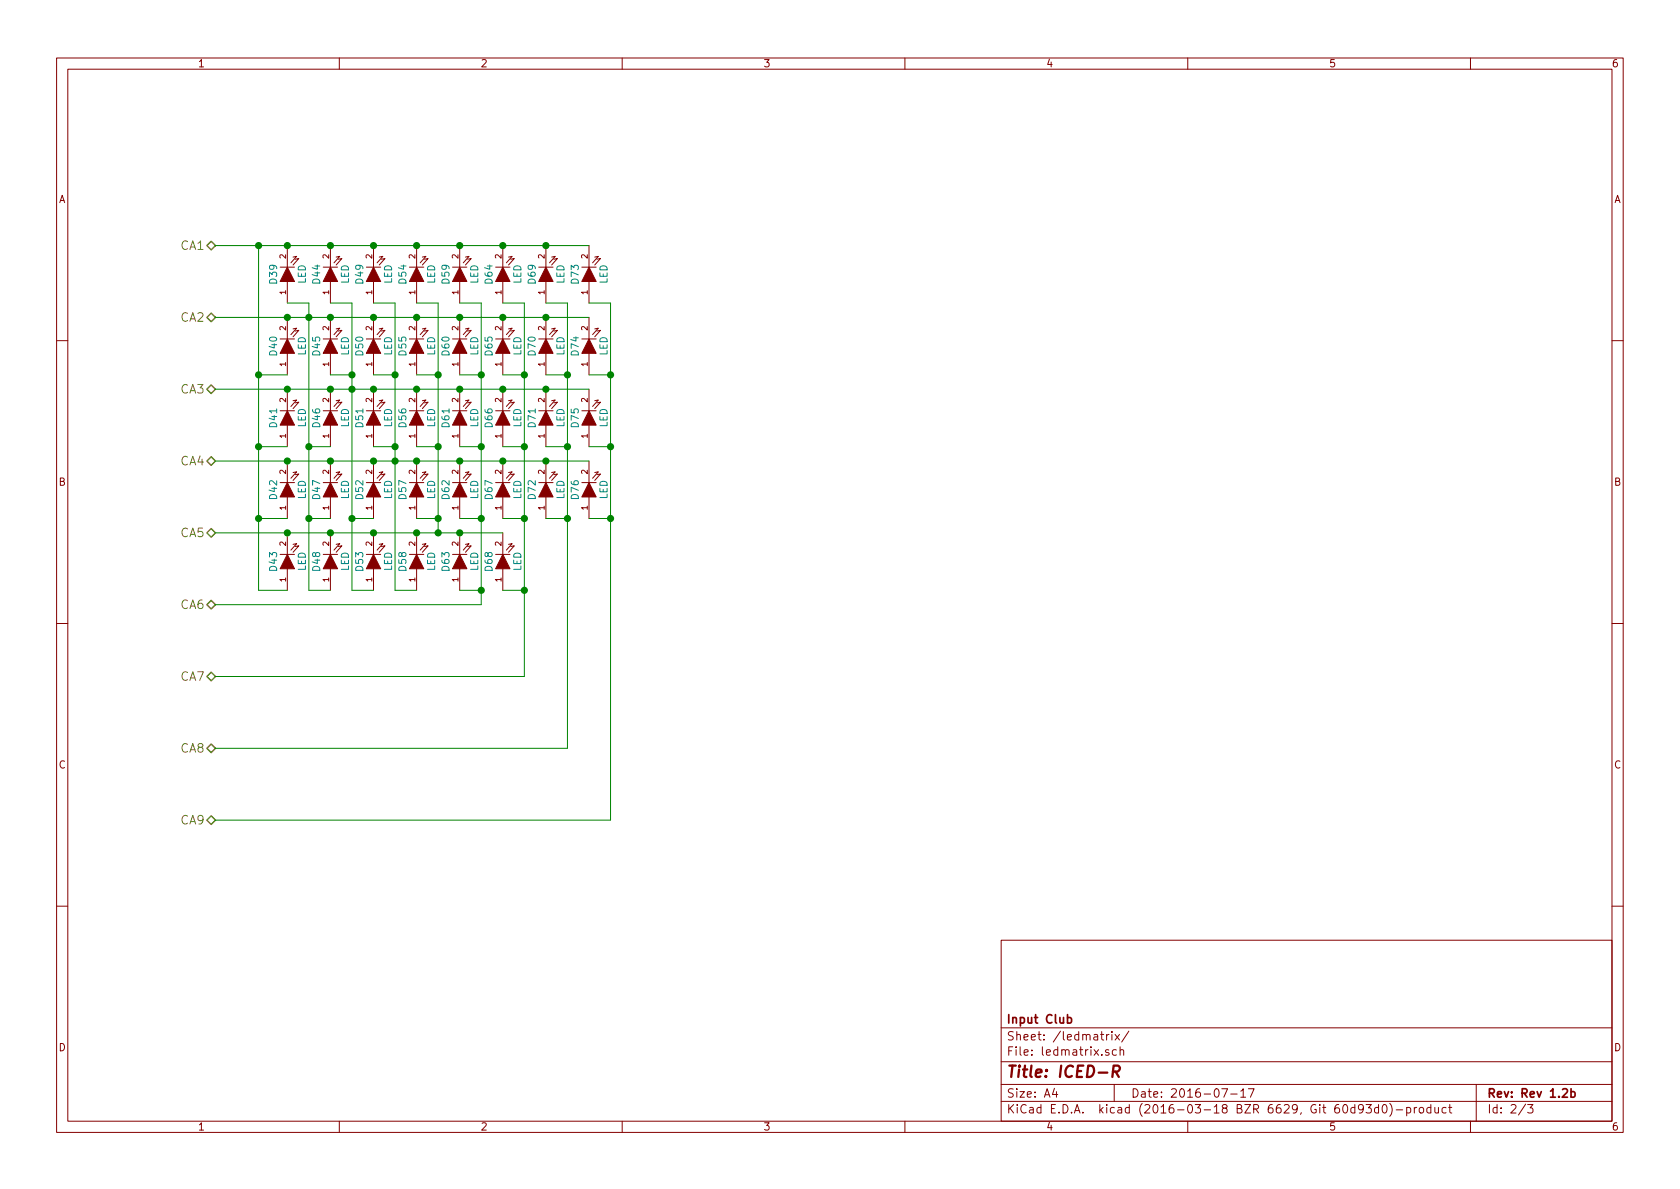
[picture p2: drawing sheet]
EESchema Schematic File Version 2
LIBS:ICEDRight
LIBS:ICEDRight-cache
EELAYER 25 0
EELAYER END
$Descr A4 11693 8268
encoding utf-8
Sheet 2 3
Title "ICED-R"
Date "2016-07-17"
Rev "Rev 1.2b"
Comp "Input Club"
Comment1 ""
Comment2 ""
Comment3 ""
Comment4 ""
$EndDescr
Text HLabel 1500 1700 0    60   BiDi ~ 0
CA1
Text HLabel 1500 2200 0    60   BiDi ~ 0
CA2
Text HLabel 1500 2700 0    60   BiDi ~ 0
CA3
Text HLabel 1500 3200 0    60   BiDi ~ 0
CA4
Text HLabel 1500 3700 0    60   BiDi ~ 0
CA5
Text HLabel 1500 4200 0    60   BiDi ~ 0
CA6
Text HLabel 1500 4700 0    60   BiDi ~ 0
CA7
Text HLabel 1500 5200 0    60   BiDi ~ 0
CA8
Text HLabel 1500 5700 0    60   BiDi ~ 0
CA9
$Comp
L LED D39
U 1 1
P 2000 1900
F 0 "D39" H 2000 2000 50  0000 C CNN
F 1 "LED" H 2000 1800 50  0000 C CNN
F 2 "prettylib:INSW_LEDS_REG" H 2000 1900 60  0001 C CNN
F 3 "" H 2000 1900 60  0000 C CNN
	1    2000 1900
	0    -1   -1   0   
$EndComp
$Comp
L LED D44
U 1 1
P 2300 1900
F 0 "D44" H 2300 2000 50  0000 C CNN
F 1 "LED" H 2300 1800 50  0000 C CNN
F 2 "prettylib:INSW_LEDS_REG" H 2300 1900 60  0001 C CNN
F 3 "" H 2300 1900 60  0000 C CNN
	1    2300 1900
	0    -1   -1   0   
$EndComp
$Comp
L LED D49
U 1 1
P 2600 1900
F 0 "D49" H 2600 2000 50  0000 C CNN
F 1 "LED" H 2600 1800 50  0000 C CNN
F 2 "prettylib:INSW_LEDS_REG" H 2600 1900 60  0001 C CNN
F 3 "" H 2600 1900 60  0000 C CNN
	1    2600 1900
	0    -1   -1   0   
$EndComp
$Comp
L LED D54
U 1 1
P 2900 1900
F 0 "D54" H 2900 2000 50  0000 C CNN
F 1 "LED" H 2900 1800 50  0000 C CNN
F 2 "prettylib:INSW_LEDS_REG" H 2900 1900 60  0001 C CNN
F 3 "" H 2900 1900 60  0000 C CNN
	1    2900 1900
	0    -1   -1   0   
$EndComp
$Comp
L LED D59
U 1 1
P 3200 1900
F 0 "D59" H 3200 2000 50  0000 C CNN
F 1 "LED" H 3200 1800 50  0000 C CNN
F 2 "prettylib:INSW_LEDS_REG" H 3200 1900 60  0001 C CNN
F 3 "" H 3200 1900 60  0000 C CNN
	1    3200 1900
	0    -1   -1   0   
$EndComp
$Comp
L LED D64
U 1 1
P 3500 1900
F 0 "D64" H 3500 2000 50  0000 C CNN
F 1 "LED" H 3500 1800 50  0000 C CNN
F 2 "prettylib:INSW_LEDS_REG" H 3500 1900 60  0001 C CNN
F 3 "" H 3500 1900 60  0000 C CNN
	1    3500 1900
	0    -1   -1   0   
$EndComp
$Comp
L LED D69
U 1 1
P 3800 1900
F 0 "D69" H 3800 2000 50  0000 C CNN
F 1 "LED" H 3800 1800 50  0000 C CNN
F 2 "prettylib:INSW_LEDS_REG" H 3800 1900 60  0001 C CNN
F 3 "" H 3800 1900 60  0000 C CNN
	1    3800 1900
	0    -1   -1   0   
$EndComp
$Comp
L LED D73
U 1 1
P 4100 1900
F 0 "D73" H 4100 2000 50  0000 C CNN
F 1 "LED" H 4100 1800 50  0000 C CNN
F 2 "prettylib:INSW_LEDS_REG" H 4100 1900 60  0001 C CNN
F 3 "" H 4100 1900 60  0000 C CNN
	1    4100 1900
	0    -1   -1   0   
$EndComp
$Comp
L LED D40
U 1 1
P 2000 2400
F 0 "D40" H 2000 2500 50  0000 C CNN
F 1 "LED" H 2000 2300 50  0000 C CNN
F 2 "prettylib:INSW_LEDS_REG" H 2000 2400 60  0001 C CNN
F 3 "" H 2000 2400 60  0000 C CNN
	1    2000 2400
	0    -1   -1   0   
$EndComp
$Comp
L LED D45
U 1 1
P 2300 2400
F 0 "D45" H 2300 2500 50  0000 C CNN
F 1 "LED" H 2300 2300 50  0000 C CNN
F 2 "prettylib:INSW_LEDS_REG" H 2300 2400 60  0001 C CNN
F 3 "" H 2300 2400 60  0000 C CNN
	1    2300 2400
	0    -1   -1   0   
$EndComp
$Comp
L LED D50
U 1 1
P 2600 2400
F 0 "D50" H 2600 2500 50  0000 C CNN
F 1 "LED" H 2600 2300 50  0000 C CNN
F 2 "prettylib:INSW_LEDS_REG" H 2600 2400 60  0001 C CNN
F 3 "" H 2600 2400 60  0000 C CNN
	1    2600 2400
	0    -1   -1   0   
$EndComp
$Comp
L LED D55
U 1 1
P 2900 2400
F 0 "D55" H 2900 2500 50  0000 C CNN
F 1 "LED" H 2900 2300 50  0000 C CNN
F 2 "prettylib:INSW_LEDS_REG" H 2900 2400 60  0001 C CNN
F 3 "" H 2900 2400 60  0000 C CNN
	1    2900 2400
	0    -1   -1   0   
$EndComp
$Comp
L LED D60
U 1 1
P 3200 2400
F 0 "D60" H 3200 2500 50  0000 C CNN
F 1 "LED" H 3200 2300 50  0000 C CNN
F 2 "prettylib:INSW_LEDS_REG" H 3200 2400 60  0001 C CNN
F 3 "" H 3200 2400 60  0000 C CNN
	1    3200 2400
	0    -1   -1   0   
$EndComp
$Comp
L LED D65
U 1 1
P 3500 2400
F 0 "D65" H 3500 2500 50  0000 C CNN
F 1 "LED" H 3500 2300 50  0000 C CNN
F 2 "prettylib:INSW_LEDS_REG" H 3500 2400 60  0001 C CNN
F 3 "" H 3500 2400 60  0000 C CNN
	1    3500 2400
	0    -1   -1   0   
$EndComp
$Comp
L LED D70
U 1 1
P 3800 2400
F 0 "D70" H 3800 2500 50  0000 C CNN
F 1 "LED" H 3800 2300 50  0000 C CNN
F 2 "prettylib:INSW_LEDS_REG" H 3800 2400 60  0001 C CNN
F 3 "" H 3800 2400 60  0000 C CNN
	1    3800 2400
	0    -1   -1   0   
$EndComp
$Comp
L LED D74
U 1 1
P 4100 2400
F 0 "D74" H 4100 2500 50  0000 C CNN
F 1 "LED" H 4100 2300 50  0000 C CNN
F 2 "prettylib:INSW_LEDS_REG" H 4100 2400 60  0001 C CNN
F 3 "" H 4100 2400 60  0000 C CNN
	1    4100 2400
	0    -1   -1   0   
$EndComp
$Comp
L LED D41
U 1 1
P 2000 2900
F 0 "D41" H 2000 3000 50  0000 C CNN
F 1 "LED" H 2000 2800 50  0000 C CNN
F 2 "prettylib:INSW_LEDS_REG" H 2000 2900 60  0001 C CNN
F 3 "" H 2000 2900 60  0000 C CNN
	1    2000 2900
	0    -1   -1   0   
$EndComp
$Comp
L LED D46
U 1 1
P 2300 2900
F 0 "D46" H 2300 3000 50  0000 C CNN
F 1 "LED" H 2300 2800 50  0000 C CNN
F 2 "prettylib:INSW_LEDS_REG" H 2300 2900 60  0001 C CNN
F 3 "" H 2300 2900 60  0000 C CNN
	1    2300 2900
	0    -1   -1   0   
$EndComp
$Comp
L LED D51
U 1 1
P 2600 2900
F 0 "D51" H 2600 3000 50  0000 C CNN
F 1 "LED" H 2600 2800 50  0000 C CNN
F 2 "prettylib:INSW_LEDS_REG" H 2600 2900 60  0001 C CNN
F 3 "" H 2600 2900 60  0000 C CNN
	1    2600 2900
	0    -1   -1   0   
$EndComp
$Comp
L LED D56
U 1 1
P 2900 2900
F 0 "D56" H 2900 3000 50  0000 C CNN
F 1 "LED" H 2900 2800 50  0000 C CNN
F 2 "prettylib:INSW_LEDS_REG" H 2900 2900 60  0001 C CNN
F 3 "" H 2900 2900 60  0000 C CNN
	1    2900 2900
	0    -1   -1   0   
$EndComp
$Comp
L LED D61
U 1 1
P 3200 2900
F 0 "D61" H 3200 3000 50  0000 C CNN
F 1 "LED" H 3200 2800 50  0000 C CNN
F 2 "prettylib:INSW_LEDS_REG" H 3200 2900 60  0001 C CNN
F 3 "" H 3200 2900 60  0000 C CNN
	1    3200 2900
	0    -1   -1   0   
$EndComp
$Comp
L LED D66
U 1 1
P 3500 2900
F 0 "D66" H 3500 3000 50  0000 C CNN
F 1 "LED" H 3500 2800 50  0000 C CNN
F 2 "prettylib:INSW_LEDS_REG" H 3500 2900 60  0001 C CNN
F 3 "" H 3500 2900 60  0000 C CNN
	1    3500 2900
	0    -1   -1   0   
$EndComp
$Comp
L LED D71
U 1 1
P 3800 2900
F 0 "D71" H 3800 3000 50  0000 C CNN
F 1 "LED" H 3800 2800 50  0000 C CNN
F 2 "prettylib:INSW_LEDS_REG" H 3800 2900 60  0001 C CNN
F 3 "" H 3800 2900 60  0000 C CNN
	1    3800 2900
	0    -1   -1   0   
$EndComp
$Comp
L LED D75
U 1 1
P 4100 2900
F 0 "D75" H 4100 3000 50  0000 C CNN
F 1 "LED" H 4100 2800 50  0000 C CNN
F 2 "prettylib:INSW_LEDS_REG" H 4100 2900 60  0001 C CNN
F 3 "" H 4100 2900 60  0000 C CNN
	1    4100 2900
	0    -1   -1   0   
$EndComp
$Comp
L LED D42
U 1 1
P 2000 3400
F 0 "D42" H 2000 3500 50  0000 C CNN
F 1 "LED" H 2000 3300 50  0000 C CNN
F 2 "prettylib:INSW_LEDS_REG" H 2000 3400 60  0001 C CNN
F 3 "" H 2000 3400 60  0000 C CNN
	1    2000 3400
	0    -1   -1   0   
$EndComp
$Comp
L LED D47
U 1 1
P 2300 3400
F 0 "D47" H 2300 3500 50  0000 C CNN
F 1 "LED" H 2300 3300 50  0000 C CNN
F 2 "prettylib:INSW_LEDS_REG" H 2300 3400 60  0001 C CNN
F 3 "" H 2300 3400 60  0000 C CNN
	1    2300 3400
	0    -1   -1   0   
$EndComp
$Comp
L LED D52
U 1 1
P 2600 3400
F 0 "D52" H 2600 3500 50  0000 C CNN
F 1 "LED" H 2600 3300 50  0000 C CNN
F 2 "prettylib:INSW_LEDS_REG" H 2600 3400 60  0001 C CNN
F 3 "" H 2600 3400 60  0000 C CNN
	1    2600 3400
	0    -1   -1   0   
$EndComp
$Comp
L LED D57
U 1 1
P 2900 3400
F 0 "D57" H 2900 3500 50  0000 C CNN
F 1 "LED" H 2900 3300 50  0000 C CNN
F 2 "prettylib:INSW_LEDS_REG" H 2900 3400 60  0001 C CNN
F 3 "" H 2900 3400 60  0000 C CNN
	1    2900 3400
	0    -1   -1   0   
$EndComp
$Comp
L LED D62
U 1 1
P 3200 3400
F 0 "D62" H 3200 3500 50  0000 C CNN
F 1 "LED" H 3200 3300 50  0000 C CNN
F 2 "prettylib:INSW_LEDS_REG" H 3200 3400 60  0001 C CNN
F 3 "" H 3200 3400 60  0000 C CNN
	1    3200 3400
	0    -1   -1   0   
$EndComp
$Comp
L LED D67
U 1 1
P 3500 3400
F 0 "D67" H 3500 3500 50  0000 C CNN
F 1 "LED" H 3500 3300 50  0000 C CNN
F 2 "prettylib:INSW_LEDS_REG" H 3500 3400 60  0001 C CNN
F 3 "" H 3500 3400 60  0000 C CNN
	1    3500 3400
	0    -1   -1   0   
$EndComp
$Comp
L LED D72
U 1 1
P 3800 3400
F 0 "D72" H 3800 3500 50  0000 C CNN
F 1 "LED" H 3800 3300 50  0000 C CNN
F 2 "prettylib:INSW_LEDS_REG" H 3800 3400 60  0001 C CNN
F 3 "" H 3800 3400 60  0000 C CNN
	1    3800 3400
	0    -1   -1   0   
$EndComp
$Comp
L LED D76
U 1 1
P 4100 3400
F 0 "D76" H 4100 3500 50  0000 C CNN
F 1 "LED" H 4100 3300 50  0000 C CNN
F 2 "prettylib:INSW_LEDS_REG" H 4100 3400 60  0001 C CNN
F 3 "" H 4100 3400 60  0000 C CNN
	1    4100 3400
	0    -1   -1   0   
$EndComp
$Comp
L LED D43
U 1 1
P 2000 3900
F 0 "D43" H 2000 4000 50  0000 C CNN
F 1 "LED" H 2000 3800 50  0000 C CNN
F 2 "prettylib:INSW_LEDS_REG" H 2000 3900 60  0001 C CNN
F 3 "" H 2000 3900 60  0000 C CNN
	1    2000 3900
	0    -1   -1   0   
$EndComp
$Comp
L LED D48
U 1 1
P 2300 3900
F 0 "D48" H 2300 4000 50  0000 C CNN
F 1 "LED" H 2300 3800 50  0000 C CNN
F 2 "prettylib:INSW_LEDS_REG" H 2300 3900 60  0001 C CNN
F 3 "" H 2300 3900 60  0000 C CNN
	1    2300 3900
	0    -1   -1   0   
$EndComp
$Comp
L LED D53
U 1 1
P 2600 3900
F 0 "D53" H 2600 4000 50  0000 C CNN
F 1 "LED" H 2600 3800 50  0000 C CNN
F 2 "prettylib:INSW_LEDS_REG" H 2600 3900 60  0001 C CNN
F 3 "" H 2600 3900 60  0000 C CNN
	1    2600 3900
	0    -1   -1   0   
$EndComp
$Comp
L LED D58
U 1 1
P 2900 3900
F 0 "D58" H 2900 4000 50  0000 C CNN
F 1 "LED" H 2900 3800 50  0000 C CNN
F 2 "prettylib:INSW_LEDS_REG" H 2900 3900 60  0001 C CNN
F 3 "" H 2900 3900 60  0000 C CNN
	1    2900 3900
	0    -1   -1   0   
$EndComp
$Comp
L LED D63
U 1 1
P 3200 3900
F 0 "D63" H 3200 4000 50  0000 C CNN
F 1 "LED" H 3200 3800 50  0000 C CNN
F 2 "prettylib:INSW_LEDS_REG" H 3200 3900 60  0001 C CNN
F 3 "" H 3200 3900 60  0000 C CNN
	1    3200 3900
	0    -1   -1   0   
$EndComp
$Comp
L LED D68
U 1 1
P 3500 3900
F 0 "D68" H 3500 4000 50  0000 C CNN
F 1 "LED" H 3500 3800 50  0000 C CNN
F 2 "prettylib:INSW_LEDS_REG" H 3500 3900 60  0001 C CNN
F 3 "" H 3500 3900 60  0000 C CNN
	1    3500 3900
	0    -1   -1   0   
$EndComp
Wire Wire Line
	3050 2100 3050 3700
Wire Wire Line
	3350 4200 3350 2100
Wire Wire Line
	1500 4200 3350 4200
Wire Wire Line
	3650 4700 3650 2100
Wire Wire Line
	1500 4700 3650 4700
Wire Wire Line
	3950 5200 1500 5200
Wire Wire Line
	3950 5200 3950 2100
Connection ~ 2900 3200
Connection ~ 3200 3700
Connection ~ 3350 4100
Wire Wire Line
	3200 4100 3350 4100
Connection ~ 3050 3600
Wire Wire Line
	2900 3600 3050 3600
Connection ~ 2450 2600
Wire Wire Line
	2300 2600 2450 2600
Wire Wire Line
	2300 2100 2450 2100
Wire Wire Line
	2000 2100 2150 2100
Connection ~ 2300 2200
Connection ~ 2300 1700
Connection ~ 2000 1700
Connection ~ 3200 3200
Connection ~ 3350 3600
Wire Wire Line
	3200 3600 3350 3600
Wire Wire Line
	4250 2100 4250 5700
Wire Wire Line
	4250 5700 1500 5700
Connection ~ 1800 1700
Connection ~ 1800 3600
Connection ~ 1800 3100
Connection ~ 1800 2600
Wire Wire Line
	1800 2600 2000 2600
Wire Wire Line
	1800 3100 2000 3100
Wire Wire Line
	1800 3600 2000 3600
Wire Wire Line
	1800 4100 2000 4100
Connection ~ 2000 3700
Connection ~ 2000 3200
Connection ~ 2000 2700
Connection ~ 2000 2200
Connection ~ 2150 2200
Connection ~ 2300 2700
Connection ~ 2300 3200
Connection ~ 2300 3700
Wire Wire Line
	2150 3100 2300 3100
Connection ~ 2150 3100
Wire Wire Line
	2150 3600 2300 3600
Connection ~ 2150 3600
Wire Wire Line
	2150 4100 2300 4100
Connection ~ 2450 2700
Connection ~ 2600 1700
Connection ~ 2600 2200
Connection ~ 2600 2700
Connection ~ 2600 3200
Connection ~ 2600 3700
Connection ~ 2900 1700
Connection ~ 2900 2200
Connection ~ 2900 2700
Connection ~ 2900 3700
Connection ~ 3200 1700
Connection ~ 3200 2200
Connection ~ 3200 2700
Connection ~ 3500 1700
Connection ~ 3500 2200
Connection ~ 3500 2700
Connection ~ 3500 3200
Connection ~ 3800 1700
Connection ~ 3800 2200
Connection ~ 3800 2700
Connection ~ 3800 3200
Wire Wire Line
	2600 2100 2750 2100
Wire Wire Line
	2600 2600 2750 2600
Connection ~ 2750 2600
Wire Wire Line
	2750 3100 2600 3100
Connection ~ 2750 3100
Wire Wire Line
	2450 3600 2600 3600
Connection ~ 2450 3600
Wire Wire Line
	2450 4100 2600 4100
Connection ~ 2750 3200
Wire Wire Line
	2900 2100 3050 2100
Wire Wire Line
	3350 2100 3200 2100
Wire Wire Line
	3650 2100 3500 2100
Wire Wire Line
	3950 2100 3800 2100
Wire Wire Line
	4100 2100 4250 2100
Wire Wire Line
	2900 2600 3050 2600
Connection ~ 3050 2600
Wire Wire Line
	3050 3100 2900 3100
Connection ~ 3050 3100
Connection ~ 3050 3700
Wire Wire Line
	2750 4100 2900 4100
Wire Wire Line
	3200 2600 3350 2600
Connection ~ 3350 2600
Wire Wire Line
	3350 3100 3200 3100
Connection ~ 3350 3100
Wire Wire Line
	3500 2600 3650 2600
Connection ~ 3650 2600
Wire Wire Line
	3650 3100 3500 3100
Connection ~ 3650 3100
Wire Wire Line
	3650 3600 3500 3600
Connection ~ 3650 3600
Wire Wire Line
	3650 4100 3500 4100
Connection ~ 3650 4100
Wire Wire Line
	3800 2600 3950 2600
Connection ~ 3950 2600
Wire Wire Line
	3950 3100 3800 3100
Connection ~ 3950 3100
Wire Wire Line
	3950 3600 3800 3600
Connection ~ 3950 3600
Wire Wire Line
	1500 3200 4100 3200
Wire Wire Line
	1500 2700 4100 2700
Wire Wire Line
	1500 2200 4100 2200
Wire Wire Line
	1500 1700 4100 1700
Wire Wire Line
	4100 3600 4250 3600
Connection ~ 4250 3600
Wire Wire Line
	4100 3100 4250 3100
Connection ~ 4250 3100
Wire Wire Line
	4100 2600 4250 2600
Connection ~ 4250 2600
Wire Wire Line
	2750 2100 2750 4100
Wire Wire Line
	2450 2100 2450 4100
Wire Wire Line
	2150 2100 2150 4100
Wire Wire Line
	1800 1700 1800 4100
Wire Wire Line
	3500 3700 1500 3700
$EndSCHEMATC
